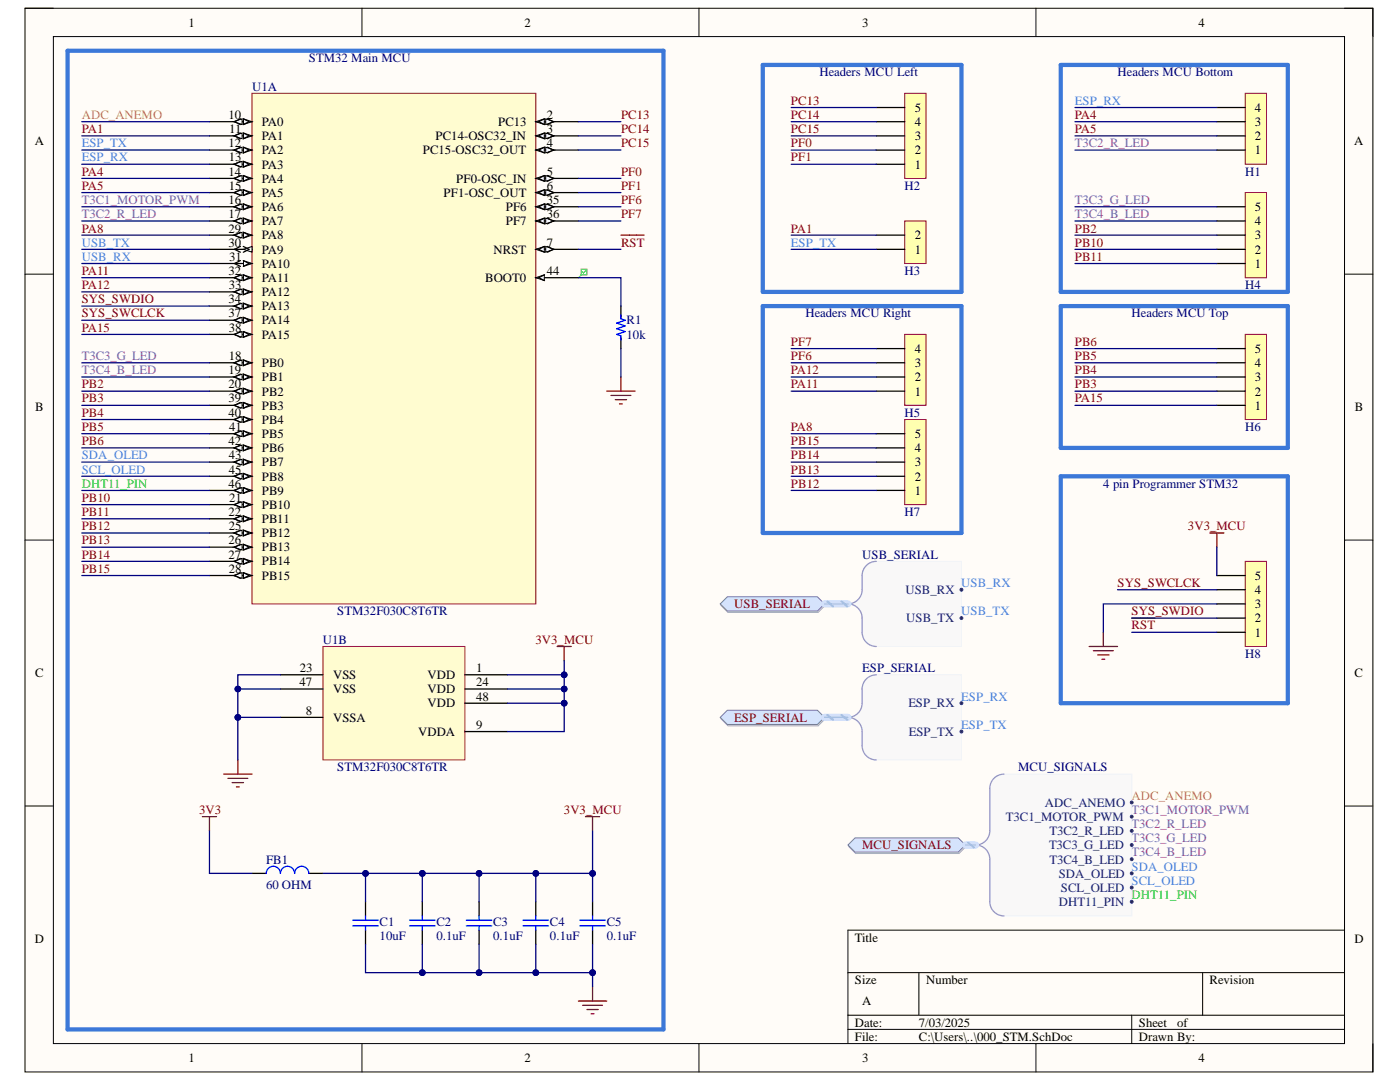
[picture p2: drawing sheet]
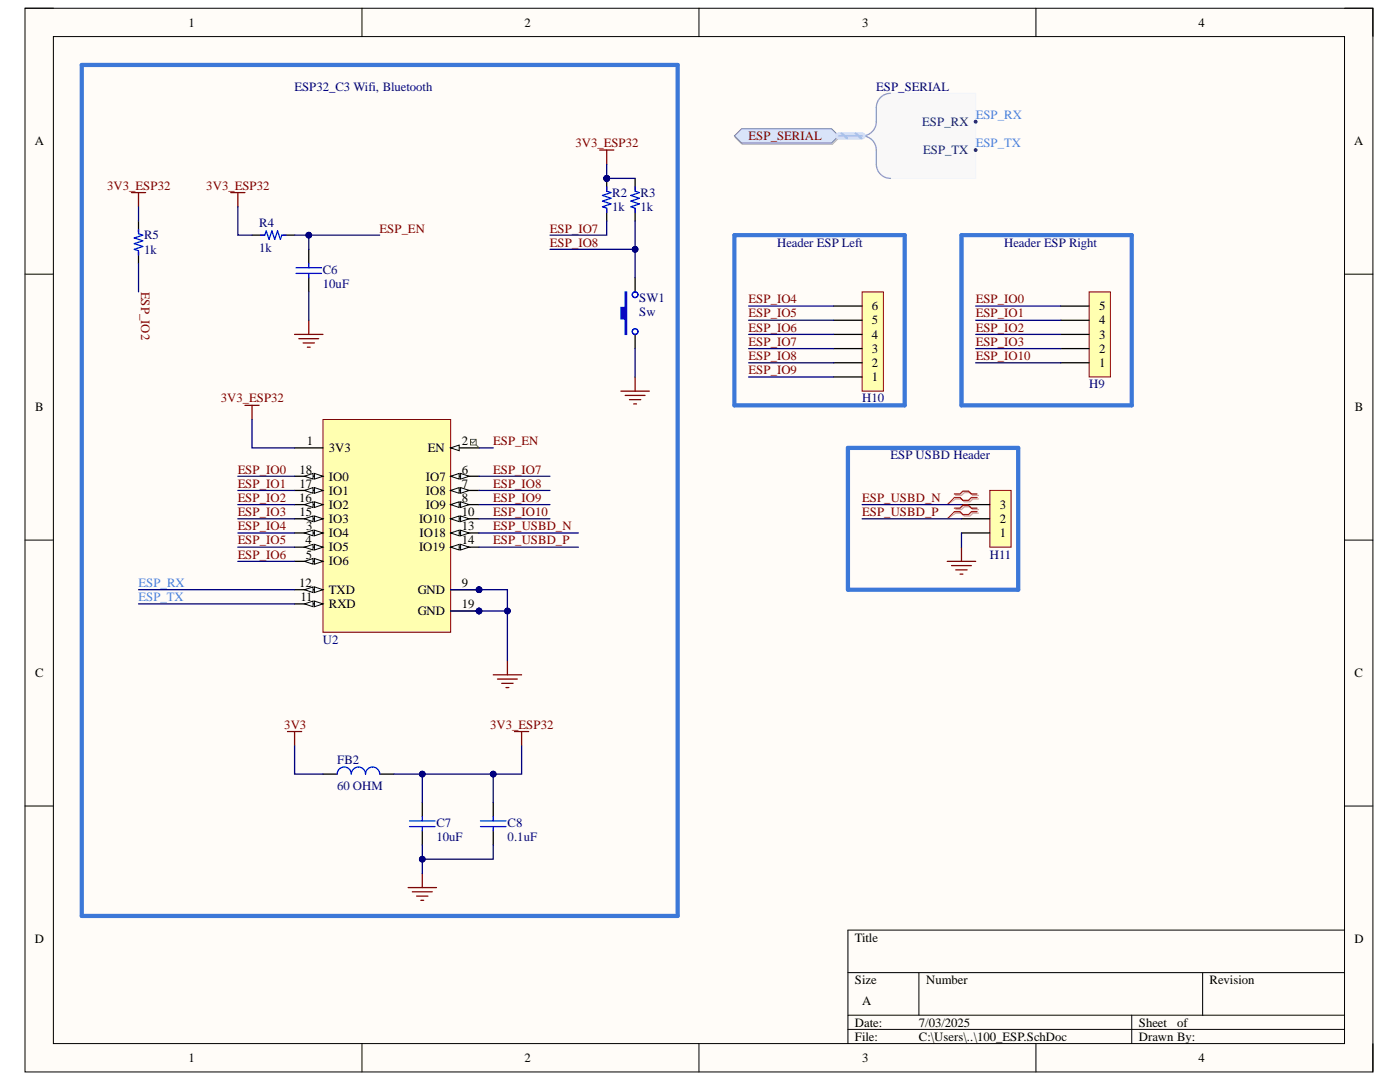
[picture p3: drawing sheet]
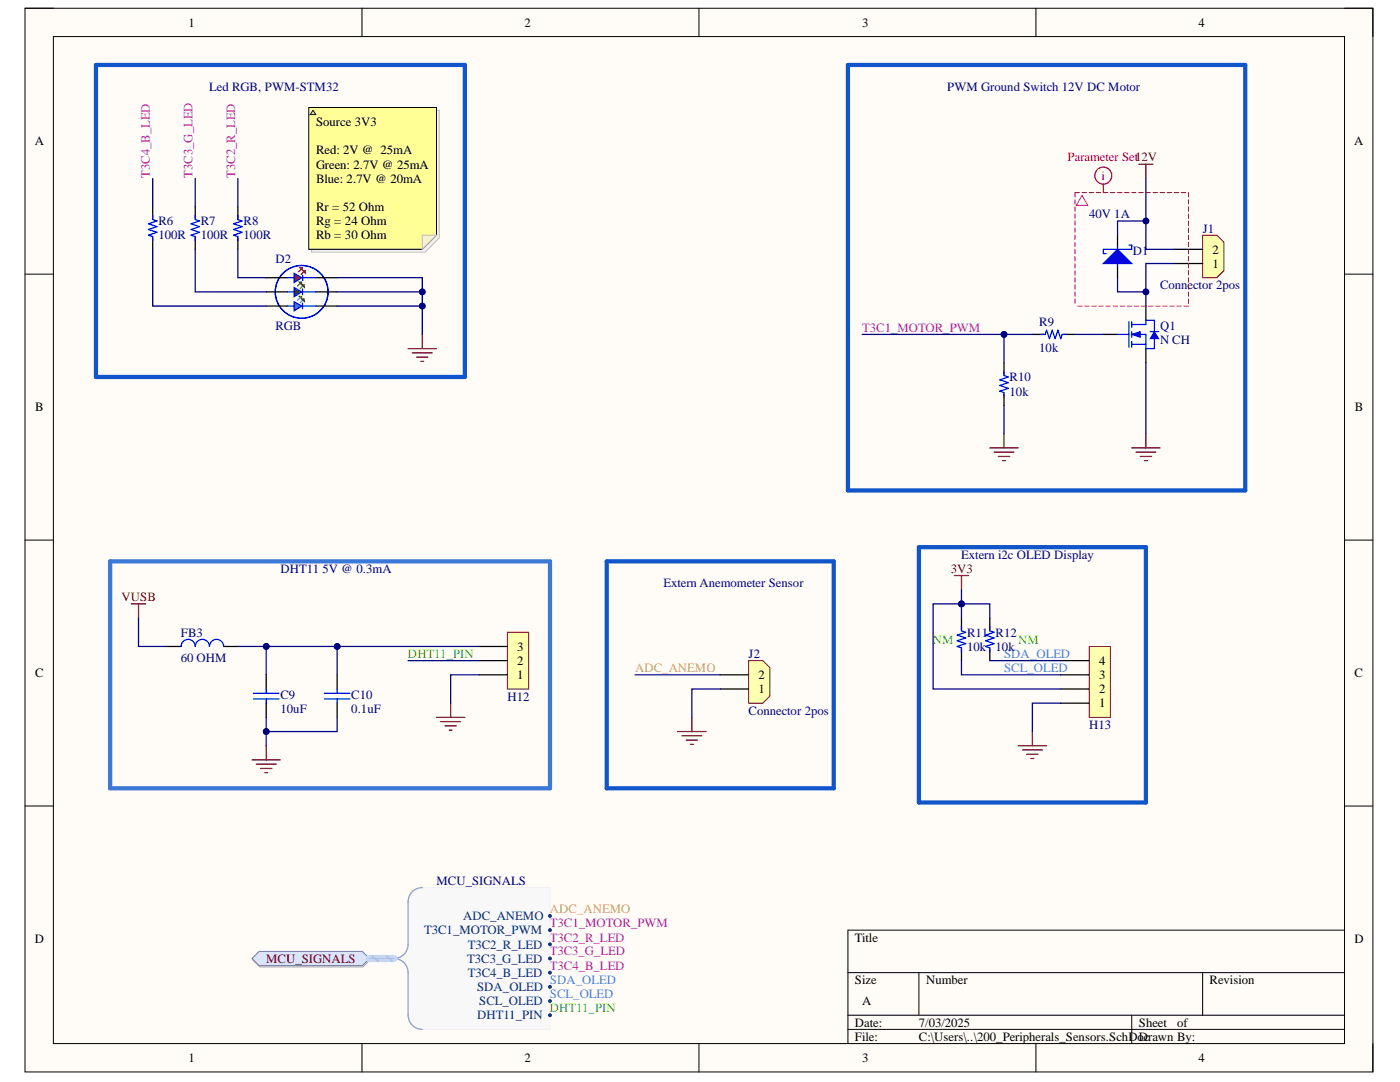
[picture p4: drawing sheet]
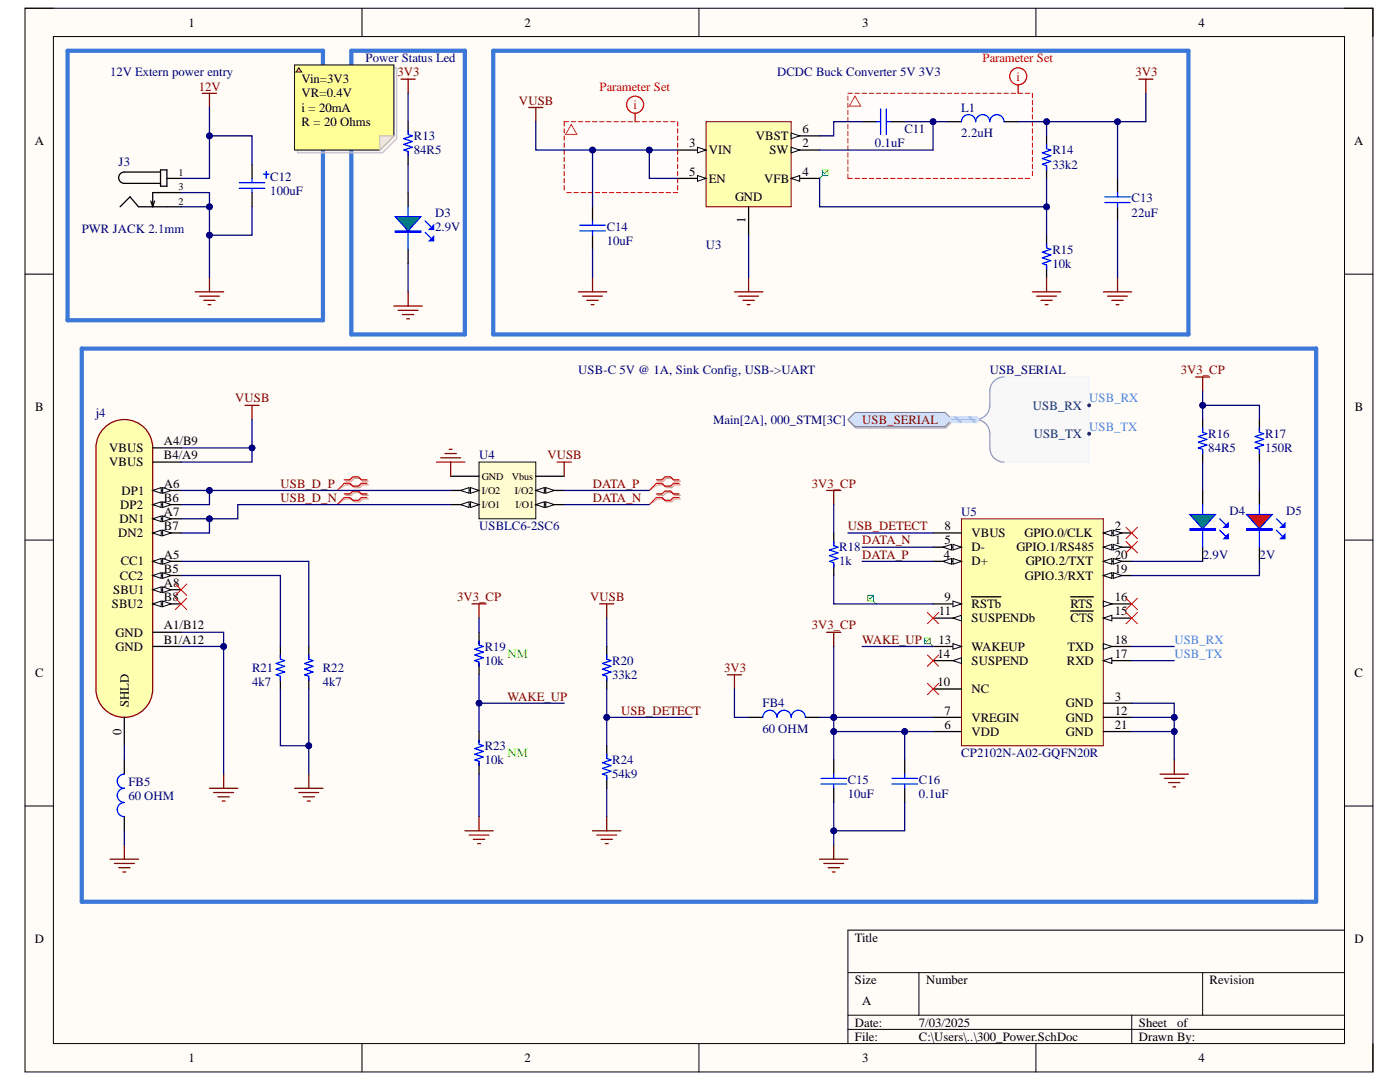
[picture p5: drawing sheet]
# Altium project Project-Files-v2.PrjPcb
5 sheets, 75 parts. Net scope: hierarchical (ports join the sheet entries above them; power ports are global).
Board file: PBC-full.PcbDoc
Sheets:
  Main.SchDoc
    Designator = 000_STM.SchDoc
    Designator = 100_ESP.SchDoc
    Designator = 200_Peripherals_Sensors.SchDoc
    Designator = 300_Power.SchDoc

## Sheet Main.SchDoc
size A; SheetNumber: 1; SheetTotal: 5

### Sub-sheets
Designator = 000_STM: MCU_SIGNALS (harness MCU_SIGNALS), USB_SERIAL (harness USB_SERIAL), ESP_SERIAL (harness ESP_SERIAL)
Designator = 100_ESP: ESP_SERIAL (harness ESP_SERIAL)
Designator = 200_Peripherals_Sensors: MCU_SIGNALS (harness MCU_SIGNALS)
Designator = 300_Power: USB_SERIAL (harness USB_SERIAL)

## Sheet 000_STM.SchDoc
size A; SheetNumber: 2; SheetTotal: 5

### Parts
C1  value 10uF  [0805_cap]  (hidden comment: 10uF 25V)
C2  value 0.1uF  [0603_cap]  (hidden comment: 0.1uF 50V)
C3  value 0.1uF  [0603_cap]  (hidden comment: 0.1uF 50V)
C4  value 0.1uF  [0603_cap]  (hidden comment: 0.1uF 50V)
C5  value 0.1uF  [0603_cap]  (hidden comment: 0.1uF 50V)
FB1  value 60 OHM  [0603_fb]  (hidden comment: 60OHM 2A)
H1  4x1  [H_4x1_TH_2.54mm]  (value not drawn)  (no BOM)
H2  5x1  [H_5x1_TH_100mil]  (value not drawn)  (no BOM)
H3  2x1  [H_2x1_TH_100mil]  (value not drawn)  (no BOM)
H4  5x1  [H_5x1_TH_100mil]  (value not drawn)  (no BOM)
H5  4x1  [H_4x1_TH_2.54mm]  (value not drawn)  (no BOM)
H6  5x1  [H_5x1_TH_100mil]  (value not drawn)  (no BOM)
H7  5x1  [H_5x1_TH_100mil]  (value not drawn)  (no BOM)
H8  5x1  [H_5x1_TH_100mil]  (value not drawn)  (no BOM)
R1  value 10k  [0603_res]  (hidden comment: 10k 1/10W)
U1  STM32F030C8T6TR  [LQFP48_7x7mm]  (parts A,B of 2)

### Blocks framed on the sheet
STM32 Main MCU: C1-C5 FB1 R1 U1
Headers MCU Left: H2 H3
Headers MCU Bottom: H1 H4
Headers MCU Right: H5 H7
Headers MCU Top: H6
4 pin Programmer STM32: H8

### Ports
ESP_SERIAL (harness ESP_SERIAL, see Main[2B], 100_ESP[3A]), MCU_SIGNALS (harness MCU_SIGNALS, see Main[2B], 200_Peripherals_Sensors[1D]), USB_SERIAL (harness USB_SERIAL, see Main[2B], 300_Power[3B])

### Harnesses
MCU_SIGNALS: ADC_ANEMO, T3C1_MOTOR_PWM, T3C2_R_LED, T3C3_G_LED, T3C4_B_LED, SDA_OLED, SCL_OLED, DHT11_PIN
USB_SERIAL: USB_RX, USB_TX
ESP_SERIAL: ESP_RX, ESP_TX

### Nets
3V3: FB1.1
3V3_MCU: C1.1 C2.1 C3.1 C4.1 C5.1 FB1.2 H8.5 U1.1(VDD) U1.9(VDDA) U1.24(VDD) U1.48(VDD)
GND: C1.2 C2.2 C3.2 C4.2 C5.2 H8.3 R1.1 U1.8(VSSA) U1.23(VSS) U1.47(VSS)
ADC_ANEMO: U1.10(PA0) ; port MCU_SIGNALS.ADC_ANEMO
DHT11_PIN: U1.46(PB9) ; port MCU_SIGNALS.DHT11_PIN
ESP_RX: H1.4 U1.13(PA3) ; port ESP_SERIAL.ESP_RX
ESP_TX: H3.1 U1.12(PA2) ; port ESP_SERIAL.ESP_TX
PA1: H3.2 U1.11(PA1)
PA4: H1.3 U1.14(PA4)
PA5: H1.2 U1.15(PA5)
PA8: H7.5 U1.29(PA8)
PA11: H5.1 U1.32(PA11)
PA12: H5.2 U1.33(PA12)
PA15: H6.1 U1.38(PA15)
PB2: H4.3 U1.20(PB2)
PB3: H6.2 U1.39(PB3)
PB4: H6.3 U1.40(PB4)
PB5: H6.4 U1.41(PB5)
PB6: H6.5 U1.42(PB6)
PB10: H4.2 U1.21(PB10)
PB11: H4.1 U1.22(PB11)
PB12: H7.1 U1.25(PB12)
PB13: H7.2 U1.26(PB13)
PB14: H7.3 U1.27(PB14)
PB15: H7.4 U1.28(PB15)
PC13: H2.5 U1.2(PC13)
PC14: H2.4 U1.3(PC14-OSC32_IN)
PC15: H2.3 U1.4(PC15-OSC32_OUT)
PF0: H2.2 U1.5(PF0-OSC_IN)
PF1: H2.1 U1.6(PF1-OSC_OUT)
PF6: H5.3 U1.35(PF6)
PF7: H5.4 U1.36(PF7)
~{RST}: H8.1 U1.7(NRST)
SCL_OLED: U1.45(PB8) ; port MCU_SIGNALS.SCL_OLED
SDA_OLED: U1.43(PB7) ; port MCU_SIGNALS.SDA_OLED
SYS_SWCLCK: H8.4 U1.37(PA14)
SYS_SWDIO: H8.2 U1.34(PA13)
T3C1_MOTOR_PWM: U1.16(PA6) ; port MCU_SIGNALS.T3C1_MOTOR_PWM
T3C2_R_LED: H1.1 U1.17(PA7) ; port MCU_SIGNALS.T3C2_R_LED
T3C3_G_LED: H4.5 U1.18(PB0) ; port MCU_SIGNALS.T3C3_G_LED
T3C4_B_LED: H4.4 U1.19(PB1) ; port MCU_SIGNALS.T3C4_B_LED
USB_RX: U1.31(PA10) ; port USB_SERIAL.USB_RX
USB_TX: U1.30(PA9) ; port USB_SERIAL.USB_TX
NetR1_2: R1.2 U1.44(BOOT0)

## Sheet 100_ESP.SchDoc
size A; SheetNumber: 3; SheetTotal: 5

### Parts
C6  value 10uF  [0805_cap]  (hidden comment: 10uF 25V)
C7  value 10uF  [0805_cap]  (hidden comment: 10uF 25V)
C8  value 0.1uF  [0603_cap]  (hidden comment: 0.1uF 50V)
FB2  value 60 OHM  [0603_fb]  (hidden comment: 60OHM 2A)
H9  5x1  [H_5x1_TH_100mil]  (value not drawn)  (no BOM)
H10  6x1  [H_6x1_TH_100mil]  (value not drawn)  (no BOM)
H11  3x1  [H_3X1_TH_100mil]  (value not drawn)  (no BOM)
R2  value 1k  [0603_res]  (hidden comment: 1k 1/10W)
R3  value 1k  [0603_res]  (hidden comment: 1k 1/10W)
R4  value 1k  [0603_res]  (hidden comment: 1k 1/10W)
R5  value 1k  [0603_res]  (hidden comment: 1k 1/10W)
SW1  Sw  [Sw_PUSH_4.5x4.5x5mm]
U2  ESP32-C3-WROOM-02-N4  [ESP32-C3-WROOM-02-N4]  (value not drawn)

### Blocks framed on the sheet
ESP32_C3 Wifi, Bluetooth: C6-C8 FB2 R2-R5 SW1 U2
Header ESP Left: H10
Header ESP Right: H9
ESP USBD Header: H11

### Ports
ESP_SERIAL (harness ESP_SERIAL, see Main[2B], 000_STM[3C])

### Harnesses
ESP_SERIAL: ESP_RX, ESP_TX

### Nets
3V3: FB2.1
3V3_ESP32: C7.1 C8.1 FB2.2 R2.2 R3.2 R4.2 R5.2 U2.1(3V3)
GND: C6.2 C7.2 C8.2 H11.1 SW1.1 U2.9(GND) U2.19(GND)
ESP_EN: C6.1 R4.1 U2.2(EN)
ESP_IO0: H9.5 U2.18(IO0)
ESP_IO1: H9.4 U2.17(IO1)
ESP_IO2: H9.3 R5.1 U2.16(IO2)
ESP_IO3: H9.2 U2.15(IO3)
ESP_IO4: H10.6 U2.3(IO4)
ESP_IO5: H10.5 U2.4(IO5)
ESP_IO6: H10.4 U2.5(IO6)
ESP_IO7: H10.3 R2.1 U2.6(IO7)
ESP_IO8: H10.2 R3.1 SW1.2 U2.7(IO8)
ESP_IO9: H10.1 U2.8(IO9)
ESP_IO10: H9.1 U2.10(IO10)
ESP_RX: U2.12(TXD) ; port ESP_SERIAL.ESP_RX
ESP_TX: U2.11(RXD) ; port ESP_SERIAL.ESP_TX
ESP_USBD_N: H11.3 U2.13(IO18)
ESP_USBD_P: H11.2 U2.14(IO19)

### Layout directives
differential pair; differential pair class USB_2.0_ESP: ESP_USBD_N, ESP_USBD_P

## Sheet 200_Peripherals_Sensors.SchDoc
size A; SheetNumber: 4; SheetTotal: 5

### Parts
C9  value 10uF  [0805_cap]  (hidden comment: 10uF 25V)
C10  value 0.1uF  [0603_cap]  (hidden comment: 0.1uF 50V)
D1  40V 1A  [SOD_123]
D2  RGB  [RGB_NS_3.5X3.7]
FB3  value 60 OHM  [0603_fb]  (hidden comment: 60OHM 2A)
H12  3x1  [H_3X1_TH_100mil]  (value not drawn)  (no BOM)
H13  4x1  [H_4x1_TH_2.54mm]  (value not drawn)  (no BOM)
J1  Connector 2pos  [CON_2x1_TH_5MM]
J2  Connector 2pos  [CON_2x1_TH_5MM]
Q1  N CH  [SOT_23_3]
R6  value 100R  [0603_res]  (hidden comment: 100R 1/10W)
R7  value 100R  [0603_res]  (hidden comment: 100R 1/10W)
R8  value 100R  [0603_res]  (hidden comment: 100R 1/10W)
R9  value 10k  [0603_res]  (hidden comment: 10k 1/10W)
R10  value 10k  [0603_res]  (hidden comment: 10k 1/10W)
R11  value 10k  Usage: NM  [0603_res]  (hidden comment: 10k 1/10W)
R12  value 10k  Usage: NM  [0603_res]  (hidden comment: 10k 1/10W)

### Blocks framed on the sheet
Led RGB, PWM-STM32: D2 R6-R8
PWM Ground Switch 12V DC Motor: D1 J1 Q1 R9 R10
DHT11 5V @ 0.3mA: C9 C10 FB3 H12
Extern Anemometer Sensor: J2
Extern i2c OLED Display: H13 R11 R12

### Ports
MCU_SIGNALS (harness MCU_SIGNALS, see Main[3B], 000_STM[3D])

### Harnesses
MCU_SIGNALS: ADC_ANEMO, T3C1_MOTOR_PWM, T3C2_R_LED, T3C3_G_LED, T3C4_B_LED, SDA_OLED, SCL_OLED, DHT11_PIN

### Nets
3V3: H13.2 R11.2 R12.2
12V: D1.1 J1.2
GND: C9.2 C10.2 D2.1 D2.2 D2.3 H12.1 H13.1 J2.1 Q1.2(S) R10.1
VUSB: FB3.1
ADC_ANEMO: J2.2 ; port MCU_SIGNALS.ADC_ANEMO
DHT11_PIN: H12.2 ; port MCU_SIGNALS.DHT11_PIN
SCL_OLED: H13.3 R11.1 ; port MCU_SIGNALS.SCL_OLED
SDA_OLED: H13.4 R12.1 ; port MCU_SIGNALS.SDA_OLED
T3C1_MOTOR_PWM: R9.2 R10.2 ; port MCU_SIGNALS.T3C1_MOTOR_PWM
T3C2_R_LED: R8.2 ; port MCU_SIGNALS.T3C2_R_LED
T3C3_G_LED: R7.2 ; port MCU_SIGNALS.T3C3_G_LED
T3C4_B_LED: R6.2 ; port MCU_SIGNALS.T3C4_B_LED
NetC9_1: C9.1 C10.1 FB3.2 H12.3
NetD1_2: D1.2 J1.1 Q1.3(D)
NetD2_4: D2.4 R8.1
NetD2_5: D2.5 R7.1
NetD2_6: D2.6 R6.1
NetQ1_1: Q1.1(G) R9.1

### Layout directives
net class 12V_2A: (no net found under the mark)

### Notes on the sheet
- (near D2) Source 3V3
  Red: 2V @  25mA
  Green: 2.7V @ 25mA
  Blue: 2.7V @ 20mA
  Rr = 52 Ohm
  Rg = 24 Ohm
  Rb = 30 Ohm

## Sheet 300_Power.SchDoc
size A; SheetNumber: 5; SheetTotal: 5

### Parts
C11  value 0.1uF  [0603_cap]  (hidden comment: 0.1uF 50V)
C12  value 100uF  [CAP_TH_2.5MM_6.3*12MM]  (hidden comment: 100uF 35V)
C13  value 22uF  [0603_cap]  (hidden comment: 22uF 10V)
C14  value 10uF  [0603_cap]  (hidden comment: 10uF 10V)
C15  value 10uF  [0603_cap]  (hidden comment: 10uF 10V)
C16  value 0.1uF  [0603_cap]  (hidden comment: 0.1uF 50V)
D3  2.9V  [0805_LED]
D4  2.9V  [0805_LED]
D5  2V  [0805_LED]
FB4  value 60 OHM  [0603_fb]  (hidden comment: 60OHM 2A)
FB5  value 60 OHM  [0603_fb]  (hidden comment: 60OHM 2A)
J3  PWR JACK 2.1mm  [CON_POWER_BARREL_2.1MM_3CONN]
j4  USB C  [CON_USB_C_16P_RA]  (value not drawn)
L1  value 2.2uH  [Ind_5.8*5.2_NS]  (hidden comment: 2.2uH 4A)
R13  value 84R5  [0603_res]  (hidden comment: 84R5 1/10W)
R14  value 33k2  [0603_res]  (hidden comment: 33k2 1/10W)
R15  value 10k  [0603_res]  (hidden comment: 10k 1/10W)
R16  value 84R5  [0603_res]  (hidden comment: 84R5 1/10W)
R17  value 150R  [0603_res]  (hidden comment: 150R 1/10W)
R18  value 1k  [0603_res]  (hidden comment: 1k 1/10W)
R19  value 10k  Usage: NM  [0603_res]  (hidden comment: 10k 1/10W)
R20  value 33k2  [0603_res]  (hidden comment: 33k2 1/10W)
R21  value 4k7  [0603_res]  (hidden comment: 4k7 1/10W)
R22  value 4k7  [0603_res]  (hidden comment: 4k7 1/10W)
R23  value 10k  Usage: NM  [0603_res]  (hidden comment: 10k 1/10W)
R24  value 54k9  [0603_res]  (hidden comment: 54k9 1/10W)
U3  TPS564201DDCR  [SOT_23_6]  (value not drawn)
U4  USBLC6-2SC6  [SOT_23_6]
U5  CP2102N-A02-GQFN20R  [WFQFN_20_EP_3X3MM]

### Blocks framed on the sheet
12V Extern power entry: C12 J3
Power Status Led: D3 R13
DCDC Buck Converter 5V 3V3: C11 C13 C14 L1 R14 R15 U3
USB-C 5V @ 1A, Sink Config, USB->UART: C15 C16 D4 D5 FB4 FB5 j4 R16-R24 U4 U5

### Ports
USB_SERIAL (harness USB_SERIAL, see Main[2A], 000_STM[3C])

### Harnesses
USB_SERIAL: USB_RX, USB_TX

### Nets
3V3: C13.1 FB4.1 L1.2 R13.1 R14.2
3V3_CP: C15.1 C16.1 FB4.2 R16.2 R17.2 R18.2 R19.2 U5.6(VDD) U5.7(VREGIN)
12V: C12.1 J3.1
GND: C12.2 C13.2 C14.2 C15.2 C16.2 D3.2 FB5.1 J3.2 J3.3 j4.A1/B12(GND) j4.B1/A12(GND) R15.1 R21.1 R22.1 R23.1 R24.1 U3.1(GND) U4.2(GND) U5.3(GND) U5.12(GND) U5.21(GND)
VUSB: C14.1 j4.A4/B9(VBUS) j4.B4/A9(VBUS) R20.2 U3.3(VIN) U3.5(EN) U4.5(Vbus)
DATA_N: U4.6(I/O1) U5.5(D-)
DATA_P: U4.4(I/O2) U5.4(D+)
USB_D_N: j4.A7(DN1) j4.B7(DN2) U4.1(I/O1)
USB_D_P: j4.A6(DP1) j4.B6(DP2) U4.3(I/O2)
USB_DETECT: R20.1 R24.2 U5.8(VBUS)
USB_RX: U5.18(TXD) ; port USB_SERIAL.USB_RX
USB_TX: U5.17(RXD) ; port USB_SERIAL.USB_TX
WAKE_UP: R19.1 R23.2 U5.13(WAKEUP)
NetC11_1: C11.1 L1.1 U3.2(SW)
NetC11_2: C11.2 U3.6(VBST)
NetD3_1: D3.1(A) R13.2
NetD4_1: D4.1(A) R16.1
NetD4_2: D4.2 U5.20(GPIO.2/TXT)
NetD5_1: D5.1(A) R17.1
NetD5_2: D5.2 U5.19(GPIO.3/RXT)
NetFB5_2: FB5.2 j4.0(SHLD)
Netj4_A5: j4.A5(CC1) R22.2
Netj4_B5: j4.B5(CC2) R21.2
NetR14_1: R14.1 R15.2 U3.4(VFB)
NetR18_1: R18.1 U5.9(~{RSTb})

Not connected (* = marked no-connect by the designer): j4 A8(SBU1)* B8(SBU2)*; U5 1(GPIO.1/RS485)* 2(GPIO.0/CLK)* 10(NC)* 11(SUSPENDb)* 14(SUSPEND)* 15(~{CTS})* 16(~{RTS})*

### Layout directives
differential pair; differential pair class USB_2.0_MCU: DATA_N, DATA_P, USB_D_N, USB_D_P
net class 5V_1A: (no net found under the mark)

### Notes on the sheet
- (near R13) Vin=3V3
  VR=0.4V
  i = 20mA
  R = 20 Ohms

## Nets that join several sheets
3V3: 000_STM (FB1.1), 100_ESP (FB2.1), 200_Peripherals_Sensors (H13.2 R11.2 R12.2), 300_Power (5 pins)
12V: 200_Peripherals_Sensors (D1.1 J1.2), 300_Power (C12.1 J3.1)
GND: 000_STM (10 pins), 100_ESP (7 pins), 200_Peripherals_Sensors (10 pins), 300_Power (21 pins)
VUSB: 200_Peripherals_Sensors (FB3.1), 300_Power (7 pins)
ADC_ANEMO: 000_STM (U1.10), 200_Peripherals_Sensors (J2.2)
DHT11_PIN: 000_STM (U1.46), 200_Peripherals_Sensors (H12.2)
ESP_RX: 000_STM (H1.4 U1.13), 100_ESP (U2.12)
ESP_TX: 000_STM (H3.1 U1.12), 100_ESP (U2.11)
SCL_OLED: 000_STM (U1.45), 200_Peripherals_Sensors (H13.3 R11.1)
SDA_OLED: 000_STM (U1.43), 200_Peripherals_Sensors (H13.4 R12.1)
T3C1_MOTOR_PWM: 000_STM (U1.16), 200_Peripherals_Sensors (R9.2 R10.2)
T3C2_R_LED: 000_STM (H1.1 U1.17), 200_Peripherals_Sensors (R8.2)
T3C3_G_LED: 000_STM (H4.5 U1.18), 200_Peripherals_Sensors (R7.2)
T3C4_B_LED: 000_STM (H4.4 U1.19), 200_Peripherals_Sensors (R6.2)
USB_RX: 000_STM (U1.31), 300_Power (U5.18)
USB_TX: 000_STM (U1.30), 300_Power (U5.17)
